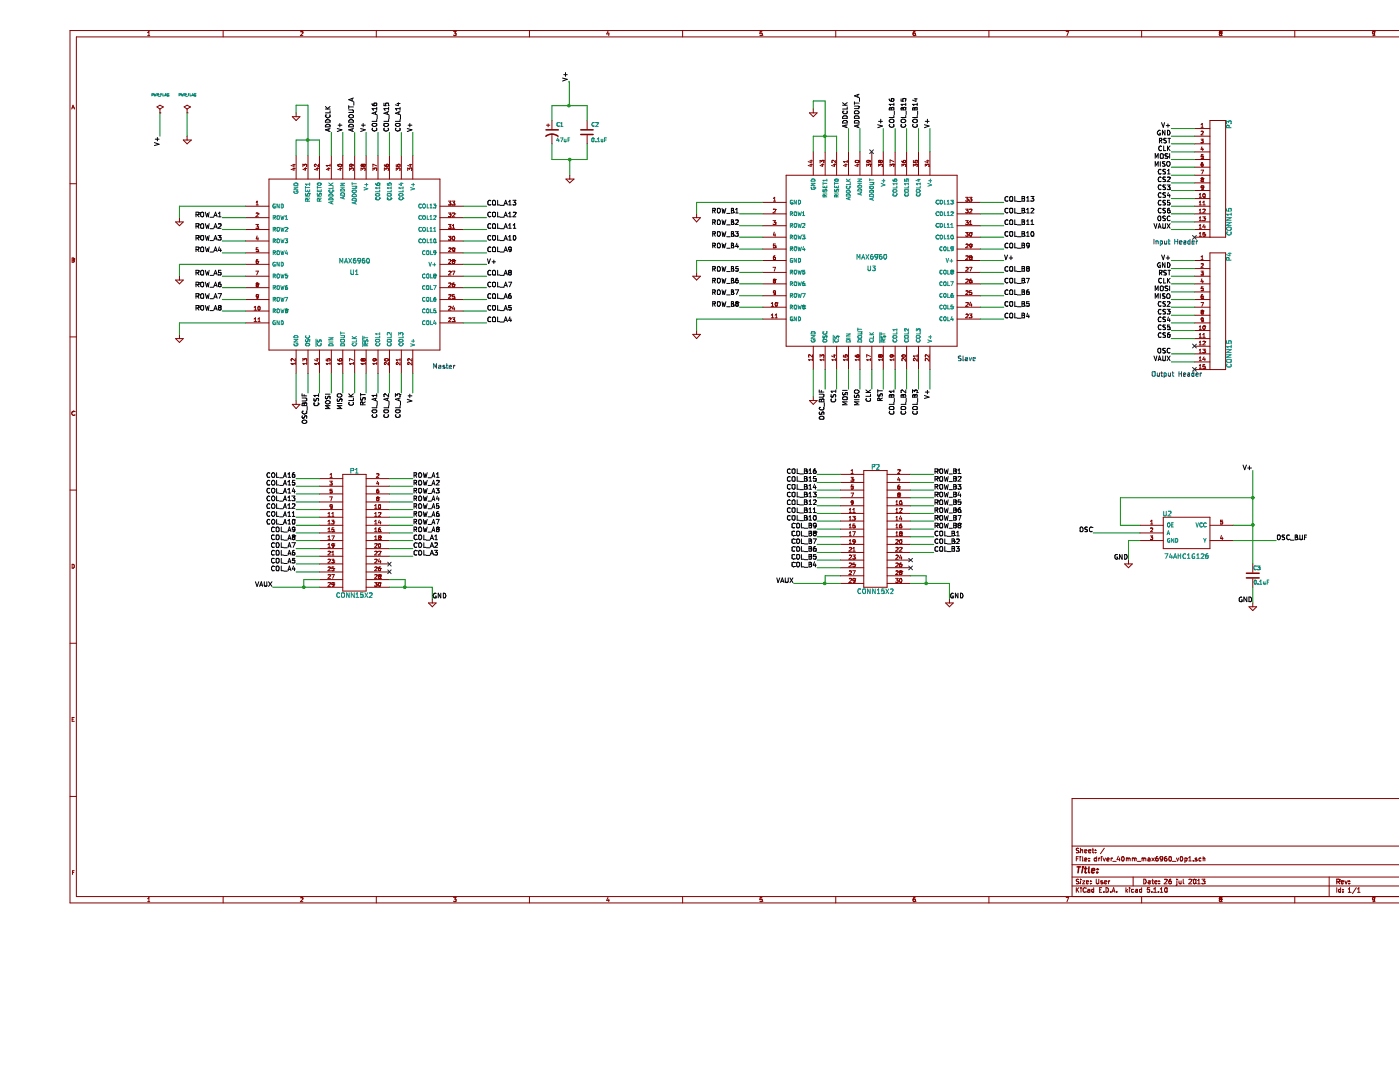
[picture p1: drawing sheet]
EESchema Schematic File Version 4
EELAYER 30 0
EELAYER END
$Descr User 18000 12000
encoding utf-8
Sheet 1 1
Title ""
Date "26 jul 2013"
Rev ""
Comp ""
Comment1 ""
Comment2 ""
Comment3 ""
Comment4 ""
$EndDescr
Connection ~ 15600 6400
Wire Wire Line
	15600 6050 15600 6400
Connection ~ 15600 6750
Wire Wire Line
	15350 6950 15900 6950
Wire Wire Line
	14000 7200 14000 6950
Wire Wire Line
	14000 6950 14150 6950
Wire Wire Line
	14850 4550 14550 4550
Wire Wire Line
	14850 4350 14550 4350
Wire Wire Line
	14850 4150 14550 4150
Wire Wire Line
	14850 3950 14550 3950
Wire Wire Line
	14850 3750 14550 3750
Wire Wire Line
	14850 3550 14550 3550
Wire Wire Line
	14850 3350 14550 3350
Wire Wire Line
	14850 2750 14550 2750
Wire Wire Line
	14850 2650 14550 2650
Wire Wire Line
	14850 2450 14550 2450
Wire Wire Line
	14850 2250 14550 2250
Wire Wire Line
	14850 2050 14550 2050
Wire Wire Line
	14850 1850 14550 1850
Wire Wire Line
	14850 1650 14550 1650
Wire Wire Line
	1550 1450 1550 1750
Wire Wire Line
	3600 6150 3300 6150
Wire Wire Line
	3600 6350 3300 6350
Wire Wire Line
	3600 6550 3300 6550
Wire Wire Line
	3600 6750 3300 6750
Wire Wire Line
	3600 6850 3300 6850
Wire Wire Line
	3600 6650 3300 6650
Wire Wire Line
	3600 6450 3300 6450
Wire Wire Line
	3600 6250 3300 6250
Wire Wire Line
	3600 7050 3300 7050
Wire Wire Line
	3600 7250 3300 7250
Wire Wire Line
	4500 7150 4800 7150
Wire Wire Line
	4500 6950 4800 6950
Wire Wire Line
	3900 2000 3900 1700
Wire Wire Line
	4350 2000 4350 1700
Wire Wire Line
	4650 2000 4650 1700
Wire Wire Line
	5450 2800 5750 2800
Wire Wire Line
	5450 3700 5750 3700
Wire Wire Line
	5450 4000 5750 4000
Wire Wire Line
	5450 2950 5750 2950
Wire Wire Line
	5450 3250 5750 3250
Wire Wire Line
	4650 4800 4650 5050
Wire Wire Line
	4350 5050 4350 4800
Wire Wire Line
	4050 5050 4050 4800
Wire Wire Line
	3750 5050 3750 4800
Wire Wire Line
	3450 5050 3450 4800
Wire Wire Line
	2650 4000 2350 4000
Wire Wire Line
	2650 3700 2350 3700
Wire Wire Line
	2650 3250 2350 3250
Wire Wire Line
	2650 2950 2350 2950
Wire Wire Line
	1800 2800 1800 2650
Wire Wire Line
	1800 2650 2650 2650
Wire Wire Line
	1800 3550 1800 3400
Wire Wire Line
	1800 3400 2650 3400
Wire Wire Line
	4200 2000 4200 1700
Wire Wire Line
	4800 4800 4800 5050
Connection ~ 3450 1800
Wire Wire Line
	3300 1450 3300 1350
Wire Wire Line
	3300 1350 3450 1350
Wire Wire Line
	3450 1350 3450 1800
Wire Wire Line
	7040 1850 7040 2050
Wire Wire Line
	6590 1850 6590 2050
Wire Wire Line
	3600 2000 3600 1800
Wire Wire Line
	3300 2000 3300 1800
Wire Wire Line
	3300 1800 3450 1800
Wire Wire Line
	5450 3400 5750 3400
Wire Wire Line
	4800 2000 4800 1700
Wire Wire Line
	2650 4150 1800 4150
Wire Wire Line
	1800 4150 1800 4300
Wire Wire Line
	3300 5150 3300 4800
Wire Wire Line
	2650 2800 2350 2800
Wire Wire Line
	2650 3100 2350 3100
Wire Wire Line
	2650 3550 2350 3550
Wire Wire Line
	2650 3850 2350 3850
Wire Wire Line
	3600 5050 3600 4800
Wire Wire Line
	3900 5050 3900 4800
Wire Wire Line
	4200 5050 4200 4800
Wire Wire Line
	4500 5050 4500 4800
Wire Wire Line
	5450 3100 5750 3100
Wire Wire Line
	5450 4150 5750 4150
Wire Wire Line
	5450 3850 5750 3850
Wire Wire Line
	5450 3550 5750 3550
Wire Wire Line
	5450 2650 5750 2650
Wire Wire Line
	4500 2000 4500 1700
Wire Wire Line
	4050 2000 4050 1700
Wire Wire Line
	3750 2000 3750 1700
Wire Wire Line
	4500 7050 4800 7050
Wire Wire Line
	3600 7350 3300 7350
Wire Wire Line
	3600 7150 3300 7150
Wire Wire Line
	3600 6950 3300 6950
Wire Wire Line
	1900 1450 1900 1750
Wire Wire Line
	10400 1950 10400 1650
Wire Wire Line
	11150 1950 11150 1650
Wire Wire Line
	12100 2600 12400 2600
Wire Wire Line
	12100 3500 12400 3500
Wire Wire Line
	12100 3800 12400 3800
Wire Wire Line
	12100 4100 12400 4100
Wire Wire Line
	12100 3050 12400 3050
Wire Wire Line
	11150 5000 11150 4750
Wire Wire Line
	10850 5000 10850 4750
Wire Wire Line
	10550 5000 10550 4750
Wire Wire Line
	10250 5000 10250 4750
Wire Wire Line
	9300 3800 9000 3800
Wire Wire Line
	9300 3500 9000 3500
Wire Wire Line
	9300 3050 9000 3050
Wire Wire Line
	9300 2750 9000 2750
Wire Wire Line
	9950 5100 9950 4750
Wire Wire Line
	8450 4250 8450 4100
Wire Wire Line
	8450 4100 9300 4100
Wire Wire Line
	11450 1950 11450 1650
Wire Wire Line
	12100 3350 12400 3350
Wire Wire Line
	9950 1750 10100 1750
Wire Wire Line
	9950 1750 9950 1950
Wire Wire Line
	10250 1750 10250 1950
Wire Wire Line
	10100 1950 10100 1750
Wire Wire Line
	10100 1300 9950 1300
Wire Wire Line
	9950 1300 9950 1400
Connection ~ 10100 1750
Wire Wire Line
	11450 4750 11450 5000
Wire Wire Line
	10850 1950 10850 1650
Wire Wire Line
	9300 3350 8450 3350
Wire Wire Line
	8450 3350 8450 3500
Wire Wire Line
	9300 2600 8450 2600
Wire Wire Line
	8450 2600 8450 2750
Wire Wire Line
	9300 2900 9000 2900
Wire Wire Line
	9300 3200 9000 3200
Wire Wire Line
	9300 3650 9000 3650
Wire Wire Line
	9300 3950 9000 3950
Wire Wire Line
	10100 5000 10100 4750
Wire Wire Line
	10400 5000 10400 4750
Wire Wire Line
	10700 5000 10700 4750
Wire Wire Line
	11000 5000 11000 4750
Wire Wire Line
	11300 4750 11300 5000
Wire Wire Line
	12100 3200 12400 3200
Wire Wire Line
	12100 2900 12400 2900
Wire Wire Line
	12100 3950 12400 3950
Wire Wire Line
	12100 3650 12400 3650
Wire Wire Line
	12100 2750 12400 2750
Wire Wire Line
	11300 1950 11300 1650
Wire Wire Line
	11000 1950 11000 1650
Wire Wire Line
	10550 1950 10550 1650
Wire Wire Line
	10300 6900 10000 6900
Wire Wire Line
	10300 7100 10000 7100
Wire Wire Line
	10300 7300 10000 7300
Wire Wire Line
	11200 7000 11500 7000
Wire Wire Line
	11200 6900 11500 6900
Wire Wire Line
	11200 7100 11500 7100
Wire Wire Line
	10300 7200 10000 7200
Wire Wire Line
	10300 7000 10000 7000
Wire Wire Line
	10300 6200 10000 6200
Wire Wire Line
	10300 6400 10000 6400
Wire Wire Line
	10300 6600 10000 6600
Wire Wire Line
	10300 6800 10000 6800
Wire Wire Line
	10300 6700 10000 6700
Wire Wire Line
	10300 6500 10000 6500
Wire Wire Line
	10300 6300 10000 6300
Wire Wire Line
	10300 6100 10000 6100
Wire Wire Line
	14850 1750 14550 1750
Wire Wire Line
	14850 1950 14550 1950
Wire Wire Line
	14850 2150 14550 2150
Wire Wire Line
	14850 2350 14550 2350
Wire Wire Line
	14850 2550 14550 2550
Wire Wire Line
	14850 2850 14550 2850
Wire Wire Line
	14850 2950 14550 2950
Wire Wire Line
	14850 3450 14550 3450
Wire Wire Line
	14850 3650 14550 3650
Wire Wire Line
	14850 3850 14550 3850
Wire Wire Line
	14850 4050 14550 4050
Wire Wire Line
	14850 4250 14550 4250
Wire Wire Line
	14850 4650 14550 4650
Wire Wire Line
	14150 6850 13550 6850
Wire Wire Line
	14150 6750 13900 6750
Wire Wire Line
	13900 6750 13900 6400
Wire Wire Line
	13900 6400 15600 6400
Wire Wire Line
	15600 6750 15350 6750
Wire Wire Line
	15600 7550 15600 7750
Text Label 15600 6050 2    60   ~ 0
V+
NoConn ~ 14850 4450
Text Label 15600 7750 2    60   ~ 0
GND
Text Label 14000 7200 2    60   ~ 0
GND
$Comp
L power:GND #PWR01
U 1 1
P 15600 7750
F 0 "#PWR01" H 15600 7750 30  0001 C CNN
F 1 "GND" H 15600 7680 30  0001 C CNN
F 2 "" H 15600 7750 60  0001 C CNN
F 3 "" H 15600 7750 60  0001 C CNN
	1    15600 7750
	1    0    0    -1  
$EndComp
Text Label 15900 6950 0    60   ~ 0
OSC_BUF
Text Label 13550 6850 2    60   ~ 0
OSC
$Comp
L power:GND #PWR02
U 1 1
P 14000 7200
F 0 "#PWR02" H 14000 7200 30  0001 C CNN
F 1 "GND" H 14000 7130 30  0001 C CNN
F 2 "" H 14000 7200 60  0001 C CNN
F 3 "" H 14000 7200 60  0001 C CNN
	1    14000 7200
	1    0    0    -1  
$EndComp
$Comp
L driver_40mm_max6960_v0p1:74AHC1G126 U2
U 1 1
P 14750 6850
F 0 "U2" H 14500 7100 60  0000 C CNN
F 1 "74AHC1G126" H 14750 6550 60  0000 C CNN
F 2 "" H 14750 6850 60  0001 C CNN
F 3 "" H 14750 6850 60  0001 C CNN
	1    14750 6850
	1    0    0    -1  
$EndComp
Text Label 14550 4650 2    60   ~ 0
VAUX
Text Label 14550 4550 2    60   ~ 0
OSC
Text Label 14550 4350 2    60   ~ 0
CS6
Text Label 14550 4250 2    60   ~ 0
CS5
Text Label 14550 4150 2    60   ~ 0
CS4
Text Label 14550 4050 2    60   ~ 0
CS3
Text Label 14550 3950 2    60   ~ 0
CS2
Text Label 14550 3850 2    60   ~ 0
MISO
Text Label 14550 3750 2    60   ~ 0
MOSI
Text Label 14550 3650 2    60   ~ 0
CLK
Text Label 14550 3550 2    60   ~ 0
RST
Text Label 14550 3450 2    60   ~ 0
GND
Text Label 14550 3350 2    60   ~ 0
V+
Text Label 14550 2950 2    60   ~ 0
VAUX
Text Label 14550 2750 2    60   ~ 0
CS6
Text Label 14550 2650 2    60   ~ 0
CS5
Text Label 14550 2550 2    60   ~ 0
CS4
Text Label 14550 2450 2    60   ~ 0
CS3
Text Label 14550 2350 2    60   ~ 0
CS2
Text Label 14550 2250 2    60   ~ 0
CS1
Text Label 14550 2850 2    60   ~ 0
OSC
Text Label 14550 2150 2    60   ~ 0
MISO
Text Label 14550 2050 2    60   ~ 0
MOSI
Text Label 14550 1950 2    60   ~ 0
CLK
Text Label 14550 1850 2    60   ~ 0
RST
Text Label 14550 1750 2    60   ~ 0
GND
Text Label 14550 1650 2    60   ~ 0
V+
Text Label 11500 6100 0    60   ~ 0
ROW_B1
Text Label 11500 6200 0    60   ~ 0
ROW_B2
Text Label 11500 6300 0    60   ~ 0
ROW_B3
Text Label 11500 6400 0    60   ~ 0
ROW_B4
Text Label 11500 6500 0    60   ~ 0
ROW_B5
Text Label 11500 6600 0    60   ~ 0
ROW_B6
Text Label 11500 6700 0    60   ~ 0
ROW_B7
Text Label 11500 6800 0    60   ~ 0
ROW_B8
Text Label 11500 6900 0    60   ~ 0
COL_B1
Text Label 11500 7000 0    60   ~ 0
COL_B2
Text Label 11500 7100 0    60   ~ 0
COL_B3
Text Label 10000 7300 2    60   ~ 0
COL_B4
Text Label 10000 7200 2    60   ~ 0
COL_B5
Text Label 10000 7100 2    60   ~ 0
COL_B6
Text Label 10000 7000 2    60   ~ 0
COL_B7
Text Label 10000 6900 2    60   ~ 0
COL_B8
Text Label 10000 6100 2    60   ~ 0
COL_B16
Text Label 10000 6200 2    60   ~ 0
COL_B15
Text Label 10000 6300 2    60   ~ 0
COL_B14
Text Label 10000 6400 2    60   ~ 0
COL_B13
Text Label 10000 6500 2    60   ~ 0
COL_B12
Text Label 10000 6600 2    60   ~ 0
COL_B11
Text Label 10000 6700 2    60   ~ 0
COL_B10
Text Label 10000 6800 2    60   ~ 0
COL_B9
NoConn ~ 10700 1950
Text Label 3900 1700 1    60   ~ 0
V+
Text Notes 11800 4650 0    60   ~ 0
Slave
Text Notes 5050 4750 0    60   ~ 0
Master
$Comp
L driver_40mm_max6960_v0p1:MAX6960 U3
U 1 1
P 10700 3350
F 0 "U3" H 10700 3250 60  0000 C CNN
F 1 "MAX6960" H 10700 3400 60  0000 C CNN
F 2 "" H 10700 3350 60  0001 C CNN
F 3 "" H 10700 3350 60  0001 C CNN
	1    10700 3350
	1    0    0    -1  
$EndComp
$Comp
L power:GND #PWR03
U 1 1
P 9950 1400
F 0 "#PWR03" H 9950 1400 30  0001 C CNN
F 1 "GND" H 9950 1330 30  0001 C CNN
F 2 "" H 9950 1400 60  0001 C CNN
F 3 "" H 9950 1400 60  0001 C CNN
	1    9950 1400
	1    0    0    -1  
$EndComp
$Comp
L power:GND #PWR04
U 1 1
P 8450 4250
F 0 "#PWR04" H 8450 4250 30  0001 C CNN
F 1 "GND" H 8450 4180 30  0001 C CNN
F 2 "" H 8450 4250 60  0001 C CNN
F 3 "" H 8450 4250 60  0001 C CNN
	1    8450 4250
	1    0    0    -1  
$EndComp
Text Label 11450 5000 3    60   ~ 0
V+
Text Label 12400 3350 0    60   ~ 0
V+
Text Label 10850 1650 1    60   ~ 0
V+
Text Label 11450 1650 1    60   ~ 0
V+
$Comp
L power:GND #PWR05
U 1 1
P 8450 3500
F 0 "#PWR05" H 8450 3500 30  0001 C CNN
F 1 "GND" H 8450 3430 30  0001 C CNN
F 2 "" H 8450 3500 60  0001 C CNN
F 3 "" H 8450 3500 60  0001 C CNN
	1    8450 3500
	1    0    0    -1  
$EndComp
$Comp
L power:GND #PWR06
U 1 1
P 8450 2750
F 0 "#PWR06" H 8450 2750 30  0001 C CNN
F 1 "GND" H 8450 2680 30  0001 C CNN
F 2 "" H 8450 2750 60  0001 C CNN
F 3 "" H 8450 2750 60  0001 C CNN
	1    8450 2750
	1    0    0    -1  
$EndComp
$Comp
L power:GND #PWR07
U 1 1
P 9950 5100
F 0 "#PWR07" H 9950 5100 30  0001 C CNN
F 1 "GND" H 9950 5030 30  0001 C CNN
F 2 "" H 9950 5100 60  0001 C CNN
F 3 "" H 9950 5100 60  0001 C CNN
	1    9950 5100
	1    0    0    -1  
$EndComp
Text Label 9000 2750 2    60   ~ 0
ROW_B1
Text Label 9000 2900 2    60   ~ 0
ROW_B2
Text Label 9000 3050 2    60   ~ 0
ROW_B3
Text Label 9000 3200 2    60   ~ 0
ROW_B4
Text Label 9000 3500 2    60   ~ 0
ROW_B5
Text Label 9000 3650 2    60   ~ 0
ROW_B6
Text Label 9000 3800 2    60   ~ 0
ROW_B7
Text Label 9000 3950 2    60   ~ 0
ROW_B8
Text Label 10100 5000 3    60   ~ 0
OSC_BUF
Text Label 10250 5000 3    60   ~ 0
CS1
Text Label 10400 5000 3    60   ~ 0
MOSI
Text Label 10550 5000 3    60   ~ 0
MISO
Text Label 10700 5000 3    60   ~ 0
CLK
Text Label 10850 5000 3    60   ~ 0
RST
Text Label 11000 5000 3    60   ~ 0
COL_B1
Text Label 11150 5000 3    60   ~ 0
COL_B2
Text Label 11300 5000 3    60   ~ 0
COL_B3
Text Label 12400 4100 0    60   ~ 0
COL_B4
Text Label 12400 3950 0    60   ~ 0
COL_B5
Text Label 12400 3800 0    60   ~ 0
COL_B6
Text Label 12400 3650 0    60   ~ 0
COL_B7
Text Label 12400 3500 0    60   ~ 0
COL_B8
Text Label 12400 3200 0    60   ~ 0
COL_B9
Text Label 12400 3050 0    60   ~ 0
COL_B10
Text Label 12400 2900 0    60   ~ 0
COL_B11
Text Label 12400 2750 0    60   ~ 0
COL_B12
Text Label 12400 2600 0    60   ~ 0
COL_B13
Text Label 11300 1650 1    60   ~ 0
COL_B14
Text Label 11150 1650 1    60   ~ 0
COL_B15
Text Label 11000 1650 1    60   ~ 0
COL_B16
Text Label 10550 1650 1    60   ~ 0
ADDOUT_A
Text Label 10400 1650 1    60   ~ 0
ADDCLK
$Comp
L power:GND #PWR08
U 1 1
P 1900 1750
F 0 "#PWR08" H 1900 1750 30  0001 C CNN
F 1 "GND" H 1900 1680 30  0001 C CNN
F 2 "" H 1900 1750 60  0001 C CNN
F 3 "" H 1900 1750 60  0001 C CNN
	1    1900 1750
	1    0    0    -1  
$EndComp
Text Label 1550 1750 3    60   ~ 0
V+
$Comp
L power:PWR_FLAG #FLG09
U 1 1
P 1900 1450
F 0 "#FLG09" H 1900 1720 30  0001 C CNN
F 1 "PWR_FLAG" H 1900 1680 30  0000 C CNN
F 2 "" H 1900 1450 60  0001 C CNN
F 3 "" H 1900 1450 60  0001 C CNN
	1    1900 1450
	1    0    0    -1  
$EndComp
$Comp
L power:PWR_FLAG #FLG010
U 1 1
P 1550 1450
F 0 "#FLG010" H 1550 1720 30  0001 C CNN
F 1 "PWR_FLAG" H 1550 1680 30  0000 C CNN
F 2 "" H 1550 1450 60  0001 C CNN
F 3 "" H 1550 1450 60  0001 C CNN
	1    1550 1450
	1    0    0    -1  
$EndComp
Text Notes 14900 3150 2    60   ~ 0
Input Header
Text Notes 14950 4850 2    60   ~ 0
Output Header
Text Label 3300 6850 2    60   ~ 0
COL_A9
Text Label 3300 6750 2    60   ~ 0
COL_A10
Text Label 3300 6650 2    60   ~ 0
COL_A11
Text Label 3300 6550 2    60   ~ 0
COL_A12
Text Label 3300 6450 2    60   ~ 0
COL_A13
Text Label 3300 6350 2    60   ~ 0
COL_A14
Text Label 3300 6250 2    60   ~ 0
COL_A15
Text Label 3300 6150 2    60   ~ 0
COL_A16
Text Label 3300 6950 2    60   ~ 0
COL_A8
Text Label 3300 7050 2    60   ~ 0
COL_A7
Text Label 3300 7150 2    60   ~ 0
COL_A6
Text Label 3300 7250 2    60   ~ 0
COL_A5
Text Label 3300 7350 2    60   ~ 0
COL_A4
Text Label 4800 7150 0    60   ~ 0
COL_A3
Text Label 4800 7050 0    60   ~ 0
COL_A2
Text Label 4800 6950 0    60   ~ 0
COL_A1
Text Label 4800 6850 0    60   ~ 0
ROW_A8
Text Label 4800 6750 0    60   ~ 0
ROW_A7
Text Label 4800 6650 0    60   ~ 0
ROW_A6
Text Label 4800 6550 0    60   ~ 0
ROW_A5
Text Label 4800 6450 0    60   ~ 0
ROW_A4
Text Label 4800 6350 0    60   ~ 0
ROW_A3
Text Label 4800 6250 0    60   ~ 0
ROW_A2
Text Label 4800 6150 0    60   ~ 0
ROW_A1
Text Label 3750 1700 1    60   ~ 0
ADDCLK
Text Label 4050 1700 1    60   ~ 0
ADDOUT_A
Text Label 4350 1700 1    60   ~ 0
COL_A16
Text Label 4500 1700 1    60   ~ 0
COL_A15
Text Label 4650 1700 1    60   ~ 0
COL_A14
Text Label 5750 2650 0    60   ~ 0
COL_A13
Text Label 5750 2800 0    60   ~ 0
COL_A12
Text Label 5750 2950 0    60   ~ 0
COL_A11
Text Label 5750 3100 0    60   ~ 0
COL_A10
Text Label 5750 3250 0    60   ~ 0
COL_A9
Text Label 5750 3550 0    60   ~ 0
COL_A8
Text Label 5750 3700 0    60   ~ 0
COL_A7
Text Label 5750 3850 0    60   ~ 0
COL_A6
Text Label 5750 4000 0    60   ~ 0
COL_A5
Text Label 5750 4150 0    60   ~ 0
COL_A4
Text Label 4650 5050 3    60   ~ 0
COL_A3
Text Label 4500 5050 3    60   ~ 0
COL_A2
Text Label 4350 5050 3    60   ~ 0
COL_A1
Text Label 4200 5050 3    60   ~ 0
RST
Text Label 4050 5050 3    60   ~ 0
CLK
Text Label 3900 5050 3    60   ~ 0
MISO
Text Label 3750 5050 3    60   ~ 0
MOSI
Text Label 3600 5050 3    60   ~ 0
CS1
Text Label 3450 5050 3    60   ~ 0
OSC_BUF
Text Label 2350 4000 2    60   ~ 0
ROW_A8
Text Label 2350 3850 2    60   ~ 0
ROW_A7
Text Label 2350 3700 2    60   ~ 0
ROW_A6
Text Label 2350 3550 2    60   ~ 0
ROW_A5
Text Label 2350 3250 2    60   ~ 0
ROW_A4
Text Label 2350 3100 2    60   ~ 0
ROW_A3
Text Label 2350 2950 2    60   ~ 0
ROW_A2
Text Label 2350 2800 2    60   ~ 0
ROW_A1
$Comp
L power:GND #PWR011
U 1 1
P 3300 5150
F 0 "#PWR011" H 3300 5150 30  0001 C CNN
F 1 "GND" H 3300 5080 30  0001 C CNN
F 2 "" H 3300 5150 60  0001 C CNN
F 3 "" H 3300 5150 60  0001 C CNN
	1    3300 5150
	1    0    0    -1  
$EndComp
$Comp
L power:GND #PWR012
U 1 1
P 1800 2800
F 0 "#PWR012" H 1800 2800 30  0001 C CNN
F 1 "GND" H 1800 2730 30  0001 C CNN
F 2 "" H 1800 2800 60  0001 C CNN
F 3 "" H 1800 2800 60  0001 C CNN
	1    1800 2800
	1    0    0    -1  
$EndComp
$Comp
L power:GND #PWR013
U 1 1
P 1800 3550
F 0 "#PWR013" H 1800 3550 30  0001 C CNN
F 1 "GND" H 1800 3480 30  0001 C CNN
F 2 "" H 1800 3550 60  0001 C CNN
F 3 "" H 1800 3550 60  0001 C CNN
	1    1800 3550
	1    0    0    -1  
$EndComp
Text Label 4800 1700 1    60   ~ 0
V+
Text Label 4200 1700 1    60   ~ 0
V+
Text Label 5750 3400 0    60   ~ 0
V+
Text Label 4800 5050 3    60   ~ 0
V+
$Comp
L power:GND #PWR014
U 1 1
P 1800 4300
F 0 "#PWR014" H 1800 4300 30  0001 C CNN
F 1 "GND" H 1800 4230 30  0001 C CNN
F 2 "" H 1800 4300 60  0001 C CNN
F 3 "" H 1800 4300 60  0001 C CNN
	1    1800 4300
	1    0    0    -1  
$EndComp
$Comp
L power:GND #PWR015
U 1 1
P 3300 1450
F 0 "#PWR015" H 3300 1450 30  0001 C CNN
F 1 "GND" H 3300 1380 30  0001 C CNN
F 2 "" H 3300 1450 60  0001 C CNN
F 3 "" H 3300 1450 60  0001 C CNN
	1    3300 1450
	1    0    0    -1  
$EndComp
$Comp
L power:GND #PWR016
U 1 1
P 6820 2250
F 0 "#PWR016" H 6820 2250 30  0001 C CNN
F 1 "GND" H 6820 2180 30  0001 C CNN
F 2 "" H 6820 2250 60  0001 C CNN
F 3 "" H 6820 2250 60  0001 C CNN
	1    6820 2250
	1    0    0    -1  
$EndComp
$Comp
L Device:C C2
U 1 1
P 7040 1700
F 0 "C2" H 7090 1800 50  0000 L CNN
F 1 "0.1uF" H 7090 1600 50  0000 L CNN
F 2 "" H 7040 1700 60  0001 C CNN
F 3 "" H 7040 1700 60  0001 C CNN
	1    7040 1700
	1    0    0    -1  
$EndComp
$Comp
L Device:CP1 C1
U 1 1
P 6590 1700
F 0 "C1" H 6640 1800 50  0000 L CNN
F 1 "47uF" H 6640 1600 50  0000 L CNN
F 2 "" H 6590 1700 60  0001 C CNN
F 3 "" H 6590 1700 60  0001 C CNN
	1    6590 1700
	1    0    0    -1  
$EndComp
$Comp
L driver_40mm_max6960_v0p1:MAX6960 U1
U 1 1
P 4050 3400
F 0 "U1" H 4050 3300 60  0000 C CNN
F 1 "MAX6960" H 4050 3450 60  0000 C CNN
F 2 "" H 4050 3400 60  0001 C CNN
F 3 "" H 4050 3400 60  0001 C CNN
	1    4050 3400
	1    0    0    -1  
$EndComp
Wire Wire Line
	3600 7450 3400 7450
Wire Wire Line
	3400 7450 3400 7550
Wire Wire Line
	3000 7550 3400 7550
Connection ~ 3400 7550
Wire Wire Line
	4500 7450 4700 7450
Wire Wire Line
	4700 7450 4700 7550
Wire Wire Line
	4500 7550 4700 7550
Connection ~ 4700 7550
Text Label 3000 7550 2    60   ~ 0
VAUX
Wire Wire Line
	5050 7550 5050 7700
$Comp
L power:GND #PWR017
U 1 1
P 5050 7700
F 0 "#PWR017" H 5050 7700 30  0001 C CNN
F 1 "GND" H 5050 7630 30  0001 C CNN
F 2 "" H 5050 7700 60  0000 C CNN
F 3 "" H 5050 7700 60  0000 C CNN
	1    5050 7700
	1    0    0    -1  
$EndComp
Text Label 5050 7700 0    60   ~ 0
GND
Wire Wire Line
	10300 7400 10100 7400
Wire Wire Line
	10100 7400 10100 7500
Wire Wire Line
	9700 7500 10100 7500
Connection ~ 10100 7500
Wire Wire Line
	11200 7400 11400 7400
Wire Wire Line
	11400 7400 11400 7500
Wire Wire Line
	11200 7500 11400 7500
Wire Wire Line
	11700 7500 11700 7700
Connection ~ 11400 7500
$Comp
L power:GND #PWR018
U 1 1
P 11700 7700
F 0 "#PWR018" H 11700 7700 30  0001 C CNN
F 1 "GND" H 11700 7630 30  0001 C CNN
F 2 "" H 11700 7700 60  0000 C CNN
F 3 "" H 11700 7700 60  0000 C CNN
	1    11700 7700
	1    0    0    -1  
$EndComp
Text Label 11700 7700 0    60   ~ 0
GND
Text Label 9700 7500 2    60   ~ 0
VAUX
$Comp
L Device:C C3
U 1 1
P 15600 7400
F 0 "C3" H 15600 7500 50  0000 L CNN
F 1 "0.1uF" H 15606 7315 50  0000 L CNN
F 2 "" H 15638 7250 30  0000 C CNN
F 3 "" H 15600 7400 60  0000 C CNN
	1    15600 7400
	1    0    0    -1  
$EndComp
$Comp
L driver_40mm_max6960_v0p1:CONN15 P3
U 1 1
P 15050 2350
F 0 "P3" H 14300 2600 60  0000 C CNN
F 1 "CONN15" H 15550 2600 60  0000 C CNN
F 2 "" H 15050 2350 60  0000 C CNN
F 3 "" H 15050 2350 60  0000 C CNN
	1    15050 2350
	0    1    1    0   
$EndComp
$Comp
L driver_40mm_max6960_v0p1:CONN15 P4
U 1 1
P 15050 4050
F 0 "P4" H 14300 4300 60  0000 C CNN
F 1 "CONN15" H 15550 4300 60  0000 C CNN
F 2 "" H 15050 4050 60  0000 C CNN
F 3 "" H 15050 4050 60  0000 C CNN
	1    15050 4050
	0    1    1    0   
$EndComp
Wire Wire Line
	6810 1360 6810 1050
Wire Wire Line
	6810 1050 6800 1050
Wire Wire Line
	6590 1550 6590 1360
Wire Wire Line
	6590 1360 6810 1360
Wire Wire Line
	7040 1360 7040 1550
Connection ~ 6810 1360
Wire Wire Line
	6590 2050 6820 2050
Wire Wire Line
	6820 2250 6820 2050
Connection ~ 6820 2050
Wire Wire Line
	4500 6850 4800 6850
Wire Wire Line
	4500 6750 4800 6750
Wire Wire Line
	4500 6650 4800 6650
Wire Wire Line
	4500 6550 4800 6550
Wire Wire Line
	4500 6450 4800 6450
Wire Wire Line
	4500 6350 4800 6350
Wire Wire Line
	4500 6250 4800 6250
Wire Wire Line
	4500 6150 4800 6150
$Comp
L driver_40mm_max6960_v0p1:CONN15X2 P1
U 1 1
P 4050 6850
F 0 "P1" H 4050 7650 60  0000 C CNN
F 1 "CONN15X2" H 4050 6050 60  0000 C CNN
F 2 "" H 4400 6250 60  0000 C CNN
F 3 "" H 4400 6250 60  0000 C CNN
	1    4050 6850
	1    0    0    -1  
$EndComp
$Comp
L driver_40mm_max6960_v0p1:CONN15X2 P2
U 1 1
P 10750 6800
F 0 "P2" H 10750 7600 60  0000 C CNN
F 1 "CONN15X2" H 10750 6000 60  0000 C CNN
F 2 "" H 11100 6200 60  0000 C CNN
F 3 "" H 11100 6200 60  0000 C CNN
	1    10750 6800
	1    0    0    -1  
$EndComp
Wire Wire Line
	11200 6100 11500 6100
Wire Wire Line
	11200 6200 11500 6200
Wire Wire Line
	11200 6300 11500 6300
Wire Wire Line
	11200 6400 11500 6400
Wire Wire Line
	11200 6500 11500 6500
Wire Wire Line
	11200 6600 11500 6600
Wire Wire Line
	11200 6700 11500 6700
Wire Wire Line
	11200 6800 11500 6800
NoConn ~ 11200 7300
NoConn ~ 14850 3050
NoConn ~ 14850 4750
NoConn ~ 4500 7250
NoConn ~ 4500 7350
NoConn ~ 11200 7200
Wire Wire Line
	15600 6400 15600 6750
Wire Wire Line
	15600 6750 15600 7250
Wire Wire Line
	3450 1800 3450 2000
Wire Wire Line
	3450 1800 3600 1800
Wire Wire Line
	10100 1750 10250 1750
Wire Wire Line
	10100 1750 10100 1300
Wire Wire Line
	3400 7550 3600 7550
Wire Wire Line
	4700 7550 5050 7550
Wire Wire Line
	10100 7500 10300 7500
Wire Wire Line
	11400 7500 11700 7500
Wire Wire Line
	6810 1360 7040 1360
Wire Wire Line
	6820 2050 7040 2050
Text Label 6800 1050 1    60   ~ 0
V+
$EndSCHEMATC
